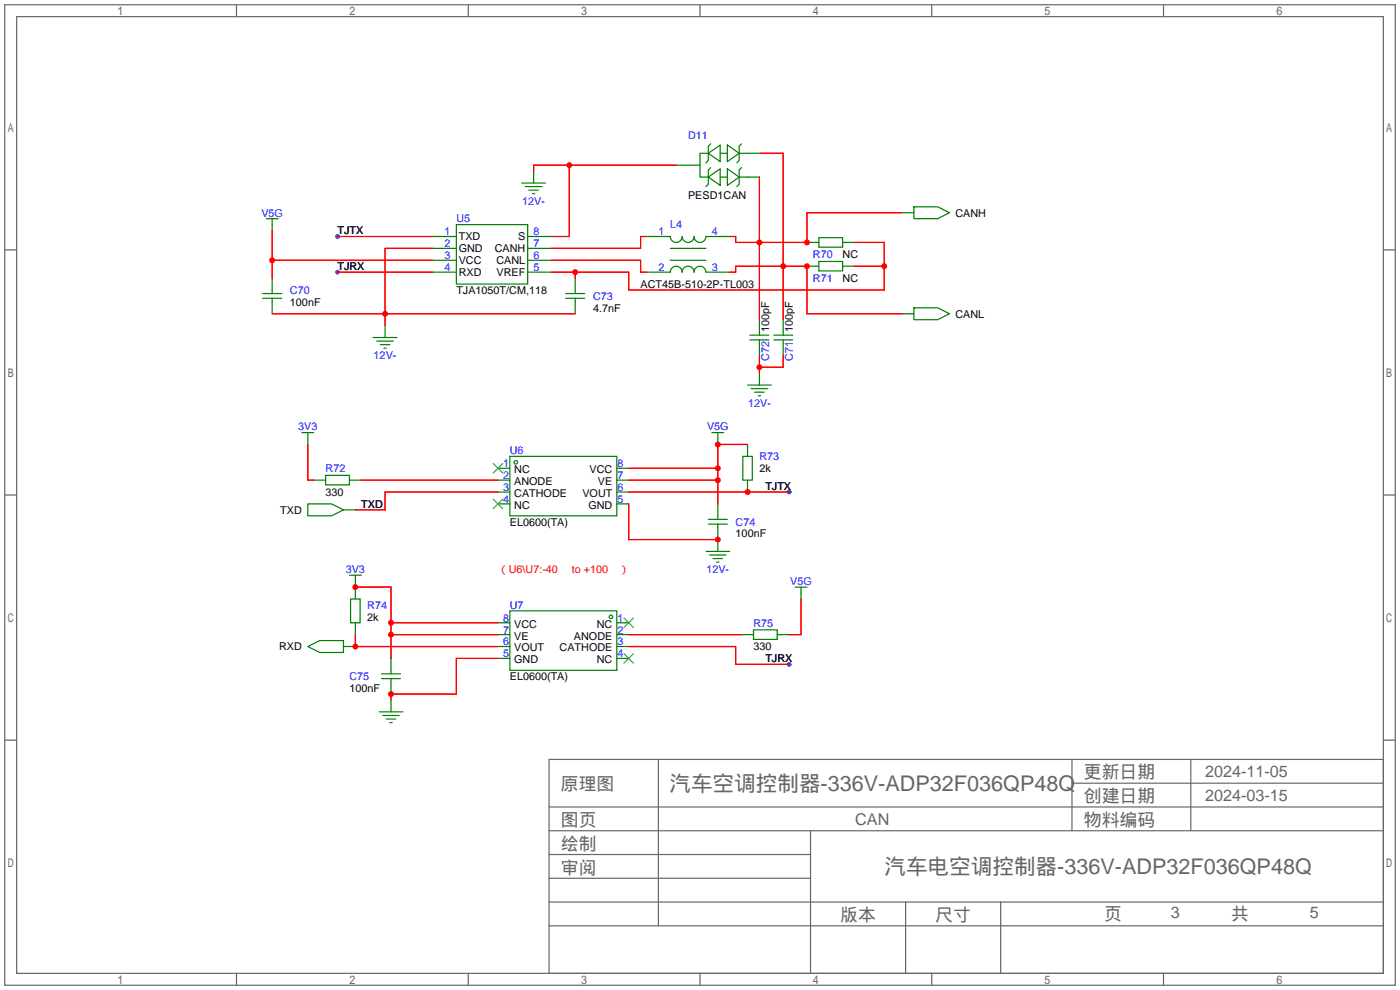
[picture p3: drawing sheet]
<svg xmlns="http://www.w3.org/2000/svg" width="299mm" height="212mm" viewBox="0 0 299 212" stroke-linecap="round" stroke-linejoin="round" font-family="sans-serif">
<g fill="#00f">
<circle cx="72.1" cy="50.5" r=".51"/>
<circle cx="72.1" cy="58.2" r=".51"/>
<circle cx="168.7" cy="142" r=".51"/>
<circle cx="168.7" cy="105.2" r=".51"/>
</g>
<g fill="none" stroke="#666" stroke-width=".25">
<path d="M1 1h297.2v209.6h-297.2zM3.6 3.6h292.1v204.4h-292.1zM50.5 1v2.6M100.1 1v2.6M149.6 1v2.6M199.1 1v2.6M248.7 1v2.6M1 53.4h2.6M295.7 53.4h2.5M1 105.8h2.6M295.7 105.8h2.5M1 158.2h2.6"/>
<path d="M295.7 158.2h2.5M117.3 162.3h178.4v45.7h-178.4zM117.3 177.5h178.4M117.3 172.5h178.4M140.7 162.3v35.6M173.2 177.5v30.5M229.1 162.3v15.2M229.1 167.4h66.6M254.5 162.3v15.2M117.3 182.6h55.9M117.3 197.9h178.4M117.3 192.8h178.4"/>
<path d="M117.3 187.7h55.9M193.5 192.8v15.2M213.9 192.8v15.2M50.5 208v2.6M100.1 208v2.6M149.6 208v2.6M199.1 208v2.6M248.7 208v2.6"/>
</g>
<g fill="none" stroke="#008000" stroke-width=".25">
<path d="M111.5 39.1h5.1M112.3 39.9h3.5M114 36.6v2.5M144.5 35.3h5.1M151.4 32.8h-1.8v5h1.8M151.4 37.8l2.5-1.7v3.5zM151.4 32.8l2.5-1.8v3.5zM151.9 35.8l-.5 .5v3.1l-.5 .5M151.9 30.7l-.5 .5v3.1l-.5 .5M153.9 37.8h1.5M153.9 32.8h1.5M155.4 36.1l2.6 1.7-2.6 1.8z"/>
<path d="M155.4 31l2.6 1.8-2.6 1.7zM158 37.8h4.3M158 32.8h4.3M158.5 35.8l-.5 .5v3.1l-.5 .5M158.5 30.7l-.5 .5v3.1l-.5 .5M56.9 46.7h2.5M58.2 46.7v2.6M58.2 59.4v3.3M92.5 50.5h5M92.5 53.1h5M92.5 55.6h5M92.5 58.2h5"/>
<path d="M97.5 48h15.3v12.7h-15.3zM112.8 50.5h5.1M112.8 53.1h5.1M112.8 55.6h5.1M112.8 58.2h5.1M113 40.6h2.1M113.8 41.4h.5M122.9 59.4v3.3M138.2 50.5h5.1a1.27 1.27 0 0 0 1.2 1.3 1.27 1.27 0 0 0 1.3-1.3 1.27 1.27 0 0 0 1.3 1.3 1.27 1.27 0 0 0 1.2-1.3 1.27 1.27 0 0 0 1.3 1.3 1.27 1.27 0 0 0 1.3-1.3h5.1M138.2 58.2h5.1a1.27 1.27 0 0 1 1.2-1.3 1.27 1.27 0 0 1 1.3 1.3 1.27 1.27 0 0 1 1.3-1.3 1.27 1.27 0 0 1 1.2 1.3 1.27 1.27 0 0 1 1.3-1.3 1.27 1.27 0 0 1 1.3 1.3h5.1M143.3 53.1h7.6M143.3 55.6h7.6"/>
<path d="M172.5 51.8h2.5M172.5 56.9h2.5M175 50.8h5.1v2h-5.1zM175 55.9h5.1v2h-5.1zM180.1 51.8h2.5M180.1 56.9h2.5M192.8 45.5h2.5M195.3 44.2h5.1l2.5 1.3-2.5 1.2h-5.1zM56.1 63.8h4.1M56.1 62.7h4.1M58.2 63.8v3.3M79.8 72.1h5"/>
<path d="M80.5 72.9h3.6M81.3 73.7h2M82 74.4h.5M82.3 69.6v2.5M120.9 63.8h4.1M120.9 62.7h4.1M122.9 63.8v3.3M160.3 72.6h4M160.3 71.6h4M162.3 68.3v3.3M162.3 72.6v3.3M162.3 79.8v2.5"/>
<path d="M165.4 72.6h4M165.4 71.6h4M167.4 68.3v3.3M167.4 72.6v3.3M192.8 67.1h2.5M195.3 65.8h5.1l2.5 1.3-2.5 1.2h-5.1zM64.5 92.5h2.6M65.8 92.5v2.5M109 97.5h22.8v12.7h-22.8zM152.1 92.5h2.6M153.4 92.5v2.5M158.7 97.5h2.1v5.1h-2.1z"/>
<path d="M159.8 82.3h5M159.8 95v2.5M160.5 83.1h3.6M161.3 83.8h2M162.1 84.6h.5M65.8 107.7h5.1l2.5 1.3-2.5 1.2h-5.1zM67.1 102.6h2.5M69.6 101.6h5.1v2h-5.1zM73.4 109h2.5M74.7 102.6h2.5M106.4 102.6h2.6M106.4 100.1h2.6"/>
<path d="M106.4 105.2h2.6M106.4 107.7h2.6M131.8 102.6h2.6M131.8 100.1h2.6M131.8 105.2h2.6M131.8 107.7h2.6M150.9 117.9h5.1M151.4 112h4M151.4 111h4M151.6 118.6h3.6M152.4 119.4h2M153.4 107.7v3.3"/>
<path d="M153.4 112v5.9M159.8 102.6v2.6M65.8 138.2l2.5-1.3h5.1v2.5h-5.1zM73.4 138.2h2.5M74.7 122.9h2.5M74.9 128h2.1v5.1h-2.1zM75.9 122.9v5.1M75.9 133.1v2.5M106.4 135.6h2.6M106.4 133.1h2.6M106.4 138.2h2.6M109 130.6h22.8v12.7h-22.8z"/>
<path d="M131.8 135.6h2.6M131.8 133.1h2.6M131.8 138.2h2.6M153.2 120.1h.5M158.5 135.6h2.5M161 134.6h5.1v2.1h-5.1zM166.1 135.6h2.6M169.9 125.5h2.6M171.2 125.5v2.5M81 152.1h5.1M81.5 145h4.1M81.5 144h4.1"/>
<path d="M81.8 152.9h3.5M82.5 153.7h2.1M83.3 154.4h.5M83.6 140.7v3.3M83.6 145v3.3M83.6 149.6v2.5M106.4 140.7h2.6M131.8 140.7h2.6"/>
<circle cx="110.2" cy="98.8" r=".38"/>
<circle cx="130.6" cy="131.8" r=".38"/>
</g>
<g fill="none" stroke="#f00" stroke-width=".25">
<path d="M121.7 35.3v15.2h-3.8M144.5 35.3h-30.5v1.3M162.3 37.8v30.5M162.3 32.8h5.1v35.5M58.2 49.3v10.1M58.2 55.6h34.3M72.1 50.5h20.4M72.1 58.2h20.4M92.5 53.1h-10.2v16.5M117.9 55.6h19v2.6h1.3M122.9 58.2v1.2M138.2 50.5h-1.3v2.6h-19"/>
<path d="M156 58.2h1.2v-1.3h15.3v10.2h20.3M182.6 51.8h6.4v10.2h-54.6v-3.8h-16.5M182.6 56.9h6.4M192.8 45.5h-20.3v6.3h-15.3v-1.3h-1.2M58.2 67.1h64.7M162.3 75.9v3.9M167.4 75.9v2.6h-5.1M65.8 95v7.6h1.3M159.8 95h-6.4v12.7M77.2 102.6h29.2M106.4 105.2h-24.1v3.8h-6.4M134.4 107.7v7.6h19"/>
<path d="M134.4 105.2h34.3M134.4 102.6h19M134.4 100.1h19M75.9 135.6v2.6h30.5M75.9 125.5h7.7v15.2M83.6 135.6h22.8M83.6 133.1h22.8M134.4 138.2h22.8v3.8h11.5M134.4 135.6h24.1M171.2 128v7.6h-2.5M106.4 140.7h-8.9v7.6h-13.9v1.3"/>
</g>
<path d="M105.4 99.1l2 2M107.4 99.1l-2 2M105.4 106.7l2 2M107.4 106.7l-2 2M133.3 132.1l2.1 2M133.3 139.7l2.1 2M135.4 132.1l-2.1 2M135.4 139.7l-2.1 2" fill="none" stroke="#3c3" stroke-width=".25"/>
<g fill="#f00">
<circle cx="58.2" cy="55.6" r=".63"/>
<circle cx="82.3" cy="67.1" r=".63"/>
<circle cx="121.7" cy="35.3" r=".63"/>
<circle cx="189" cy="56.9" r=".63"/>
<circle cx="122.9" cy="58.2" r=".63"/>
<circle cx="162.3" cy="78.5" r=".63"/>
<circle cx="172.5" cy="51.8" r=".63"/>
<circle cx="162.3" cy="51.8" r=".63"/>
<circle cx="153.4" cy="100.1" r=".63"/>
<circle cx="153.4" cy="95" r=".63"/>
<circle cx="153.4" cy="102.6" r=".63"/>
<circle cx="159.8" cy="105.2" r=".63"/>
<circle cx="153.4" cy="115.3" r=".63"/>
<circle cx="75.9" cy="125.5" r=".63"/>
<circle cx="83.6" cy="133.1" r=".63"/>
<circle cx="83.6" cy="135.6" r=".63"/>
<circle cx="75.9" cy="138.2" r=".63"/>
<circle cx="83.6" cy="148.3" r=".63"/>
<circle cx="172.5" cy="56.9" r=".63"/>
<circle cx="167.4" cy="56.9" r=".63"/>
</g>
<g font-size="4.6" fill="#666">
<text x="143.1" y="169">汽车空调控制器-336V-ADP32F036QP48Q</text>
<text x="189" y="186.8">汽车电空调控制器-336V-ADP32F036QP48Q</text>
</g>
<g font-size="3.8" fill="#666">
<text x="231.6" y="166.4">更新日期</text>
<text x="119.9" y="168.9">原理图</text>
<text x="231.6" y="171.5">创建日期</text>
<text x="119.9" y="176.5">图页</text>
<text x="231.6" y="176.5">物料编码</text>
<text x="119.9" y="181.6">绘制</text>
<text x="119.9" y="186.7">审阅</text>
<text x="179.6" y="196.9">版本</text>
<text x="199.9" y="196.9">尺寸</text>
<text x="236" y="196.6">页</text>
<text x="263.1" y="196.6">共</text>
</g>
<g font-size="3.5" fill="#666">
<text x="257.6" y="166.1">2024-11-05</text>
<text x="257.6" y="171.1">2024-03-15</text>
<text x="182.8" y="176.2">CAN</text>
<text x="250.2" y="196.3">3</text>
<text x="280" y="196.3">5</text>
</g>
<g font-size="2.3" fill="#00f">
<text x="147.1" y="29.8">D11</text>
<text x="55.9" y="46.3">V5G</text>
<text x="97.5" y="47.5">U5</text>
<text x="111.6" y="43.7">12V-</text>
<text x="95" y="50.3">1</text>
<text x="95" y="52.9">2</text>
<text x="114" y="52.9">7</text>
<text x="114" y="50.3">8</text>
<text x="140.7" y="50.3">1</text>
<text x="143.3" y="48.8">L4</text>
<text x="152.1" y="50.3">4</text>
<text x="95" y="55.4">3</text>
<text x="95" y="57.9">4</text>
<text x="114" y="57.9">5</text>
<text x="114" y="55.4">6</text>
<text x="140.7" y="57.9">2</text>
<text x="152.1" y="57.9">3</text>
<text x="173.7" y="55.2">R70</text>
<text x="62" y="62.8">C70</text>
<text x="126.7" y="64.1">C73</text>
<text x="173.7" y="60.2">R71</text>
<text x="79.9" y="76.8">12V-</text>
<text x="164.4" y="77.2" transform="rotate(-90 164.4 77.2)">C72</text>
<text x="169.5" y="77.2" transform="rotate(-90 169.5 77.2)">C71</text>
<text x="159.9" y="86.9">12V-</text>
<text x="63.7" y="92">3V3</text>
<text x="151.1" y="92">V5G</text>
<text x="69.6" y="100.9">R72</text>
<text x="107.6" y="99.8">1</text>
<text x="109" y="97.1">U6</text>
<text x="132" y="99.8">8</text>
<text x="162.3" y="98.3">R73</text>
<text x="107.6" y="102.4">2</text>
<text x="107.6" y="104.9">3</text>
<text x="107.6" y="107.5">4</text>
<text x="132" y="107.5">5</text>
<text x="132" y="104.9">6</text>
<text x="132" y="102.4">7</text>
<text x="157.2" y="112.3">C74</text>
<text x="73.9" y="122.5">3V3</text>
<text x="151" y="122.5">12V-</text>
<text x="168.9" y="125">V5G</text>
<text x="78.5" y="130.1">R74</text>
<text x="109" y="130.1">U7</text>
<text x="107.6" y="137.9">6</text>
<text x="107.6" y="135.4">7</text>
<text x="107.6" y="132.9">8</text>
<text x="132" y="132.9">1</text>
<text x="132" y="135.4">2</text>
<text x="132" y="137.9">3</text>
<text x="161" y="133.9">R75</text>
<text x="107.6" y="140.5">5</text>
<text x="132" y="140.5">4</text>
<text x="74.7" y="145.3">C75</text>
</g>
<g font-size="2.3">
<text x="147.1" y="42.5">PESD1CAN</text>
<text x="204.2" y="46.3">CANH</text>
<text x="72.1" y="50.1">TJTX</text>
<text x="98" y="51.3">TXD</text>
<text x="98" y="53.9">GND</text>
<text x="105.7" y="53.9">CANH</text>
<text x="110.7" y="51.3">S</text>
<text x="72.1" y="57.7">TJRX</text>
<text x="98" y="56.4">VCC</text>
<text x="98" y="59">RXD</text>
<text x="106.1" y="59">VREF</text>
<text x="106.1" y="56.4">CANL</text>
<text x="180.1" y="55.2">NC</text>
<text x="62" y="65.3">100nF</text>
<text x="97.5" y="62.8">TJA1050T/CM,118</text>
<text x="136.9" y="61.5">ACT45B-510-2P-TL003</text>
<text x="180.1" y="60.2">NC</text>
<text x="126.7" y="66.6">4.7nF</text>
<text x="164.4" y="70.9" transform="rotate(-90 164.4 70.9)">100pF</text>
<text x="169.5" y="70.9" transform="rotate(-90 169.5 70.9)">100pF</text>
<text x="204.2" y="67.9">CANL</text>
<text x="109.9" y="101.1">NC</text>
<text x="126" y="101.1">VCC</text>
<text x="162.3" y="100.9">2k</text>
<text x="69.6" y="106">330</text>
<text x="109.9" y="103.7">ANODE</text>
<text x="109.9" y="106.2">CATHODE</text>
<text x="124.5" y="106.2">VOUT</text>
<text x="127.8" y="103.7">VE</text>
<text x="163.6" y="104.7">TJTX</text>
<text x="59.9" y="109.8">TXD</text>
<text x="77.2" y="108.5">TXD</text>
<text x="109" y="112.3">EL0600(TA)</text>
<text x="109.9" y="108.7">NC</text>
<text x="125.8" y="108.7">GND</text>
<text x="157.2" y="114.9">100nF</text>
<text x="78.5" y="132.6">2k</text>
<text x="109.9" y="136.7">VE</text>
<text x="109.9" y="134.1">VCC</text>
<text x="122.7" y="136.7">ANODE</text>
<text x="127.6" y="134.1">NC</text>
<text x="59.6" y="139">RXD</text>
<text x="109.9" y="141.8">GND</text>
<text x="109.9" y="139.2">VOUT</text>
<text x="119.6" y="139.2">CATHODE</text>
<text x="127.6" y="141.8">NC</text>
<text x="161" y="139">330</text>
<text x="163.6" y="141.5">TJRX</text>
<text x="74.7" y="147.9">100nF</text>
<text x="109" y="145.3">EL0600(TA)</text>
</g>
<g font-size="2.3" fill="#f00">
<text x="106.4" y="122.5">（U6\U7:-40</text>
<text x="122.2" y="122.5">to +100℃）</text>
</g>
</svg>
